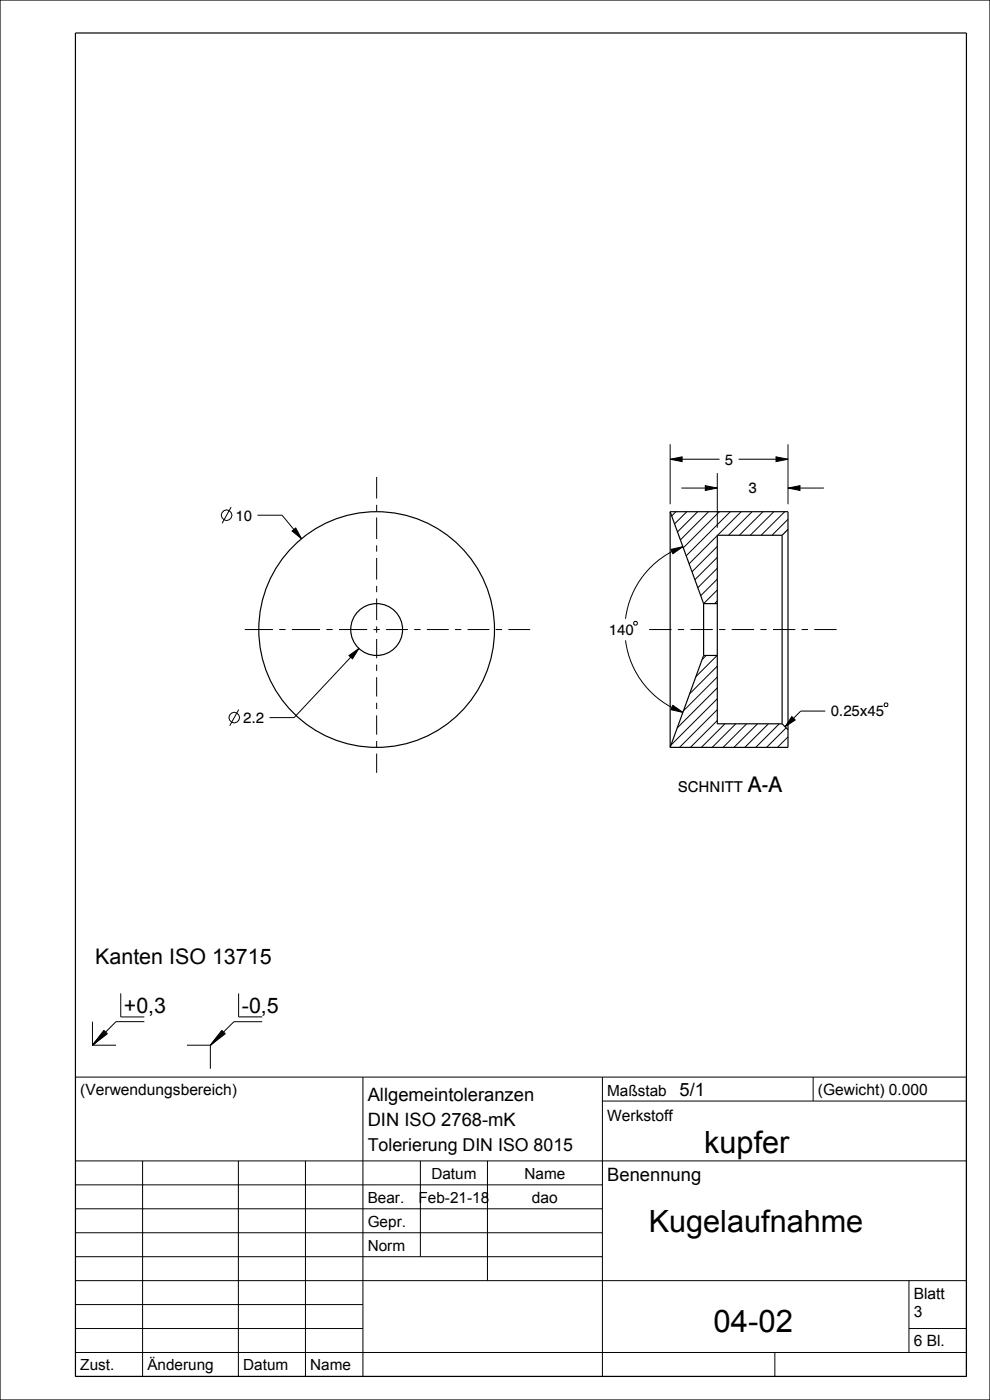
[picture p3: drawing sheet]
<svg xmlns="http://www.w3.org/2000/svg" width="210mm" height="297mm" viewBox="0 0 210 297" stroke-linecap="round" stroke-linejoin="round" font-family="sans-serif">
<g fill="none" stroke="#000" stroke-width=".21">
<path d="M142.2 97.4l2.5-.5v1zM142.2 94.2v12.8M142.2 97.4h10.4M156.7 97.4h10.5M164.6 96.9l2.6 .5-2.6 .5zM167.2 94.2v12.8M49 107.6l-1.9 3.4M54.6 109.3h5.2l4.2 5M61.9 112.7l.8-.7 1.3 2.3zM142.3 116.5l2.6-.5-2.2 1.5zM143.4 108.6l-.9 .9M144.5 103.5h7.7"/>
<path d="M144.9 116a18.7 18.7 0 0 0-12.2 15.3M145.7 108.6l-2.6 2.5M148 108.6l-4.3 4.2M149.6 103l2.6 .5-2.6 .5zM150.3 108.6l-6 5.9M152.2 113.6l-6 6M152.2 115.9l-5.4 5.4M152.2 118.2l-4.8 4.8M152.2 100.4v11.6M152.6 108.6l-7.7 7.6M154.9 108.6l-9.3 9.3M157.2 108.6l-5 5"/>
<path d="M159.5 108.6l-5 5M161.8 108.6l-5 5M164.1 108.6l-5 5M166.5 108.6l-5 5M167.2 103.5l2.5-.5v1zM167.2 110.2l-3.4 3.4M167.2 103.5h7.6M74 139.1l2.1-1.5-1.3 2.2zM76.1 137.6l-13.7 14.6h-5.2M132.7 135.8a18.7 18.7 0 0 0 12.2 15.3M134.6 131.8h.4l.2 .2v.4l-.2 .2h-.4l-.2-.2v-.4zM149.8 139.1l-.9 .8"/>
<path d="M152.1 139.1l-4.5 4.5M152.2 120.6l-4.2 4.1M152.2 122.9l-3.6 3.5M152.2 125.2l-2.9 2.9M152.2 127.5l-.6 .6M50.6 150.5l-1.9 3.4M142.7 149.6l2.2 1.5-2.6-.5zM152.2 141.3l-5.9 5.9M152.2 143.6l-7.2 7.2M152.2 145.9l-8.6 8.5M152.2 148.2l-9.9 9.9M152.2 150.6l-8.1 8"/>
<path d="M152.2 152.9l-5.7 5.7M153.8 153.6l-5 5M156.1 153.6l-5 5M158.4 153.6l-5 5M160.7 153.6l-5 5M163 153.6l-5 5M165.3 153.6l-5 5M166.8 154.4l-4.2 4.2M167.2 156.3l-2.3 2.3M168 152l.7 .7-2.2 1.5zM175.1 150.8h-5.2l-3.4 3.4M187.8 149.1h.3l.2 .2v.4l-.2 .2h-.3l-.2-.2v-.4z"/>
<path d="M19.6 216.7v5M22 218.6l.8 .7-3.2 2.4zM22.2 218.7l-2.6 3M22.3 218.8l-2.7 2.9M22.4 218.9l-2.8 2.8M22.5 219l-2.9 2.7M22.6 219.1l-3 2.6M22.7 219.2l-3.1 2.5M25.6 210.7v5h5M30.6 216.7h-6l-2.2 2.2M47.1 218.6l.7 .7-3.2 2.4zM47.2 218.7l-2.6 3"/>
<path d="M47.3 218.8l-2.7 2.9M47.4 218.9l-2.8 2.8M47.5 219l-2.9 2.7M47.6 219.1l-3 2.6M47.7 219.2l-3.1 2.5M50.6 210.8v4.9h5M55.6 216.8h-6l-2.2 2.1M16 228.5h189v63.5h-189zM19.6 221.7h5M39.7 221.7h4.9M44.6 221.7v5M77 228.5v63.5"/>
<path d="M127.8 233.6h77.2M127.8 228.5v63.5M172.5 228.5v5.1M16 246.3h189M16 251.4h111.8M16 256.4h111.8M30.2 246.3v45.7M50.6 246.3v45.7M64.8 246.3v45.7M89.2 246.3v20.3M103.4 246.3v25.4M16 261.5h111.8"/>
<path d="M16 266.6h111.8M16 271.7h189M16 276.8h61M192.8 271.7v15.2M16 281.8h61M16 286.9h189M164.4 286.9v5.1M192.8 281.8h12.2"/>
<circle cx="48" cy="109.3" r="1.12"/>
<circle cx="49.7" cy="152.2" r="1.12"/>
</g>
<path d="M142.2 97.4l2.5-.5v1zM164.6 96.9l2.6 .5-2.6 .5zM61.9 112.7l.8-.7 1.3 2.3zM142.3 116.5l2.6-.5-2.2 1.5zM149.6 103l2.6 .5-2.6 .5zM167.2 103.5l2.5-.5v1zM74 139.1l2.1-1.5-1.3 2.2zM142.7 149.6l2.2 1.5-2.6-.5zM168 152l.7 .7-2.2 1.5z" fill="#000"/>
<g fill="none" stroke="#000" stroke-width=".25">
<path d="M0 0h210v297h-210zM16 7h189v285h-189zM142.2 108.6h25v50h-25M142.2 108.6v50M142.2 108.6l7 19.5M165.9 113.6h-13.7v40h13.7M165.9 113.6v40M167.2 112.3l-1.3 1.3M149.2 139.1h3M149.2 128.1v11M149.2 139.1l-7 19.5M149.2 128.1h3"/>
<path d="M165.9 153.6l1.3 1.2"/>
<circle cx="79.9" cy="133.6" r="25"/>
<circle cx="79.9" cy="133.6" r="5.5"/>
</g>
<!-- layer: 02___PRT_ALL_AXES -->
<g fill="none" stroke="#000" stroke-width=".21">
<path d="M79.9 101.2v4.6M79.9 107.1v1.3M79.9 109.8v4.6M79.9 115.7v1.3M79.9 118.4v4.6M51.9 133.6h6M59.2 133.6h1.4M61.9 133.6h6M69.2 133.6h1.4M71.9 133.6h6M79.2 133.6h1.4M79.9 124.3v1.3"/>
<path d="M79.9 127v4.5M79.9 132.9v1.3M79.9 135.6v4M81.9 133.6h4.6M87.9 133.6h1.3M90.5 133.6h4.7M96.5 133.6h1.3M99.2 133.6h4.6M105.2 133.6h1.3M107.8 133.6h4.7M137.7 133.6h4.7M143.8 133.6h1.3"/>
<path d="M146.5 133.6h4.7M152.5 133.6h1.4M155.2 133.6h4.8M161.3 133.6h1.3M164 133.6h4.7M170.1 133.6h1.3M172.7 133.6h4.8M79.9 141v1.3M79.9 143.7v4M79.9 149.1v1.3M79.9 151.8v4.1M79.9 157.2v1.3"/>
<path d="M79.9 159.9v4.1"/>
</g>
<text font-size="6.6" x="151.4" y="282.5">04-02</text>
<g font-size="6.5">
<text x="149.4" y="244.6">kupfer</text>
<text x="137.6" y="261.4">Kugelaufnahme</text>
</g>
<text font-size="4.6" x="158.5" y="168.1">A-A</text>
<g font-size="4.5">
<text x="20.2" y="204.6">Kanten ISO 13715</text>
<text x="26.3" y="214.9">+0,3</text>
<text x="51.3" y="214.9">-0,5</text>
</g>
<g font-size="3.9">
<text x="78" y="233.6">Allgemeintoleranzen</text>
<text x="144.2" y="232.5">5/1</text>
<text x="78" y="239">DIN ISO 2768-mK</text>
<text x="128.8" y="250.6">Benennung</text>
</g>
<text font-size="3.8" x="78" y="244.2">Tolerierung DIN ISO 8015</text>
<g font-size="3.3">
<text x="17" y="232.3">(Verwendungsbereich)</text>
<text x="128.8" y="232.5">Maßstab</text>
<text x="173.5" y="232.3">(Gewicht) 0.000</text>
<text x="128.8" y="237.8">Werkstoff</text>
<text x="91.5" y="250.1">Datum</text>
<text x="111.3" y="250.1">Name</text>
<text x="78" y="255.1">Bear.</text>
<text x="88.8" y="255.1">Feb-21-18</text>
<text x="112.8" y="255.2">dao</text>
<text x="78" y="260.2">Gepr.</text>
<text x="78" y="265.3">Norm</text>
<text x="193.8" y="275.5">Blatt</text>
<text x="193.8" y="279.3">3</text>
<text x="193.8" y="285.7">6 Bl.</text>
<text x="17" y="290.7">Zust.</text>
<text x="31.3" y="290.7">Änderung</text>
<text x="51.6" y="290.7">Datum</text>
<text x="65.8" y="290.7">Name</text>
</g>
<g font-size="3.2">
<text x="153.8" y="98.6">5</text>
<text x="158.8" y="104.7">3</text>
<text x="50" y="110.4">10</text>
<text x="129.2" y="134.7">140</text>
<text x="51.6" y="153.4">2.2</text>
<text x="176.2" y="152">0.25x45</text>
<text x="143.8" y="168.1">SCHNITT</text>
</g>
</svg>
